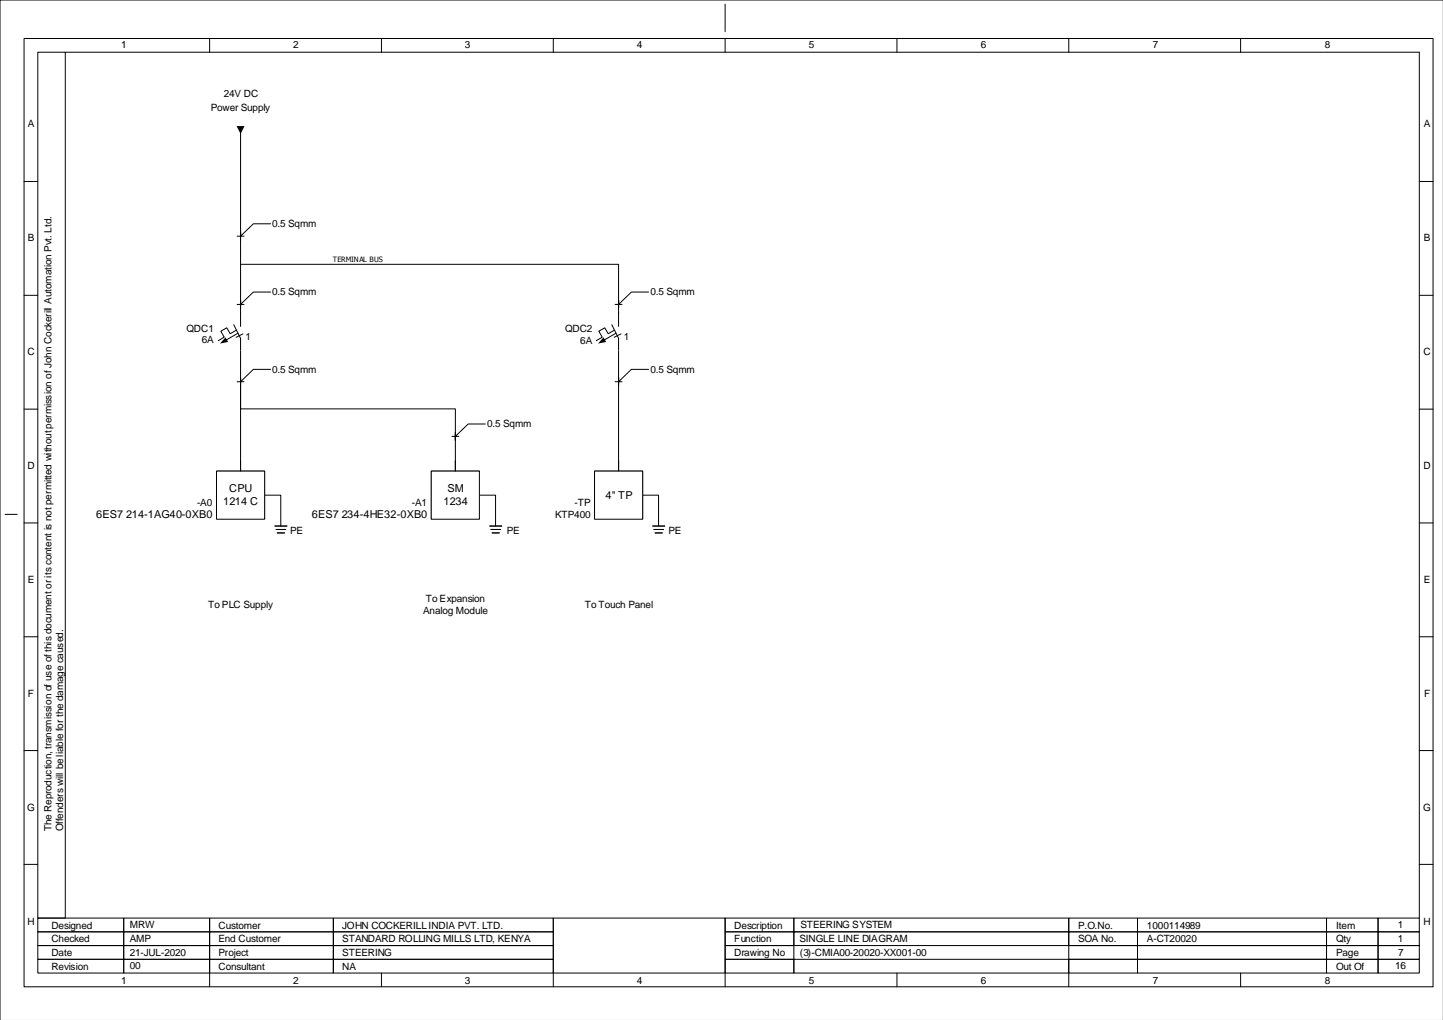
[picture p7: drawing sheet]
<svg xmlns="http://www.w3.org/2000/svg" width="420mm" height="297mm" viewBox="0 0 420 297" stroke-linecap="round" stroke-linejoin="round" font-family="sans-serif">
<g fill="none" stroke="#000" stroke-width=".29">
<path d="M419.9 0h-419.9v296.9M7 11.2h410v276h-410zM11 15.2h8v252h-8zM19 15.2h394v252M61 11.2v4M111 11.2v4M161 11.2v4M211 1.2v8M211 11.2v4M261 11.2v4M311 11.2v4M361 11.2v4"/>
<path d="M7 52.8h4M413 52.8h4M7 86h4M413 86h4M7 119.1h4M413 119.1h4M1.5 149.7h3.5M7 152.2h4M413 152.2h4M7 185.3h4M413 185.3h4M7 218.5h4"/>
<path d="M413 218.5h4M7 251.6h4M413 251.6h4M11 279.2h25v4h-25zM11 275.2h25v4h-25zM11 271.2h25v4h-25zM11 267.2h25v4h-25zM36 279.2h25v4h-25zM36 275.2h25v4h-25zM36 271.2h25v4h-25zM36 267.2h25v4h-25zM61 279.2h36v4h-36z"/>
<path d="M61 275.2h36v4h-36zM61 271.2h36v4h-36zM61 267.2h36v4h-36zM97 279.2h64v4h-64zM97 275.2h64v4h-64zM97 271.2h64v4h-64zM97 267.2h64v4h-64zM161 267.2h50v16h-50zM211 279.2h20v4h-20zM211 275.2h20v4h-20zM211 271.2h20v4h-20zM211 267.2h20v4h-20z"/>
<path d="M231 279.2h80v4h-80zM231 271.2h80v4h-80zM231 267.2h80v4h-80zM311 279.2h20v4h-20zM311 275.2h20v4h-20zM311 271.2h20v4h-20zM311 267.2h20v4h-20zM331 279.2h55v4h-55zM331 275.2h55v4h-55zM331 271.2h55v4h-55zM331 267.2h55v4h-55zM386 279.2h15v4h-15z"/>
<path d="M386 275.2h15v4h-15zM386 271.2h15v4h-15zM386 267.2h15v4h-15zM401 279.2h12v4h-12zM401 275.2h12v4h-12zM401 271.2h12v4h-12zM401 267.2h12v4h-12zM61 283.2v4M111 283.2v4M161 283.2v4M211 283.2v4M261 283.2v4"/>
<path d="M311 283.2v4M361 283.2v4"/>
</g>
<path d="M69 111.1h2zM70 110.1v2z" fill-rule="evenodd" fill="#fff"/>
<path d="M69 111.1h2zM70 110.1v2zM70 109.8v2.6M78.7 107.5h-5l-3.7 3.6" fill="none" stroke="#000" stroke-width=".29"/>
<path d="M79.1 105.8h12.9v3.4h-12.9z" fill-rule="evenodd" fill="#fff"/>
<path d="M70 39v52.1" fill="none" stroke="#000" stroke-width=".29"/>
<path d="M69 68.7h2zM70 67.7v2z" fill-rule="evenodd" fill="#fff"/>
<path d="M69 68.7h2zM70 67.7v2zM70 67.5v2.5M78.7 65.1h-5l-3.7 3.6" fill="none" stroke="#000" stroke-width=".29"/>
<g fill="#fff">
<path d="M79.1 63.4h12.9v3.4h-12.9z" fill-rule="evenodd"/>
<path d="M69 88.6h2zM70 87.6v2z" fill-rule="evenodd"/>
</g>
<path d="M69 88.6h2zM70 87.6v2zM70 87.3v2.6M78.7 85h-5l-3.7 3.6" fill="none" stroke="#000" stroke-width=".29"/>
<path d="M79.1 83.3h12.9v3.4h-12.9z" fill-rule="evenodd" fill="#fff"/>
<path d="M70 111.1v7.9h62.5v15.1M70 102v32.1" fill="none" stroke="#000" stroke-width=".29"/>
<path d="M179 111.1h2zM180 110.1v2z" fill-rule="evenodd" fill="#fff"/>
<path d="M179 111.1h2zM180 110.1v2zM180 109.8v2.6M188.7 107.5h-5l-3.7 3.6" fill="none" stroke="#000" stroke-width=".29"/>
<g fill="#fff">
<path d="M189.1 105.8h12.9v3.4h-12.9z" fill-rule="evenodd"/>
<path d="M179 88.6h2zM180 87.6v2z" fill-rule="evenodd"/>
</g>
<path d="M179 88.6h2zM180 87.6v2zM180 87.3v2.6M188.7 85h-5l-3.7 3.6" fill="none" stroke="#000" stroke-width=".29"/>
<path d="M189.1 83.3h12.9v3.4h-12.9z" fill-rule="evenodd" fill="#fff"/>
<path d="M180 102.1v32M77 144.1h4.7v9M80 153.1h3.5M80.3 154.1h2.8M80.7 155.1h2.1" fill="none" stroke="#000" stroke-width=".29"/>
<path d="M63 137.1h14v14h-14z" fill-rule="evenodd" fill="#fff"/>
<path d="M63 137.1h14v14h-14zM70 134.1v3" fill="none" stroke="#000" stroke-width=".29"/>
<path d="M63 137.1h14v14h-14z" fill-rule="evenodd" fill="#fff"/>
<path d="M70 37v2M63 137.1h14v14h-14zM70 134.1v3M139.5 144.1h4.7v9M142.5 153.1h3.5M142.9 154.1h2.8M143.2 155.1h2.1" fill="none" stroke="#000" stroke-width=".29"/>
<path d="M68.8 36.7h2.4l-1.2 2.3z" fill="#000"/>
<path d="M125.5 137.1h14v14h-14z" fill-rule="evenodd" fill="#fff"/>
<path d="M125.5 137.1h14v14h-14zM132.5 134.1v3" fill="none" stroke="#000" stroke-width=".29"/>
<path d="M125.5 137.1h14v14h-14z" fill-rule="evenodd" fill="#fff"/>
<path d="M70 76.9h110v14.2M125.5 137.1h14v14h-14zM132.5 134.1v3M187 144.1h4.6v9M189.9 153.1h3.5M190.3 154.1h2.8M190.6 155.1h2.1" fill="none" stroke="#000" stroke-width=".29"/>
<path d="M173 137.1h14v14h-14z" fill-rule="evenodd" fill="#fff"/>
<path d="M173 137.1h14v14h-14zM180 134.1v3" fill="none" stroke="#000" stroke-width=".29"/>
<path d="M173 137.1h14v14h-14z" fill-rule="evenodd" fill="#fff"/>
<path d="M173 137.1h14v14h-14zM180 134.1v3" fill="none" stroke="#000" stroke-width=".29"/>
<path d="M63 91h14v11h-14z" fill-rule="evenodd" fill="#fff"/>
<path d="M68 94.5l2 4v3.5M68.7 96.1l-1.7 1-1-1.7-1.8 1 1 1.7-1.7 1M69.2 97l-3.4 2M70 91.1v3.9M70.7 97.2l-2 1" fill="none" stroke="#000" stroke-width=".29"/>
<path d="M65.6 98.2l.8 1.3-2.4 .5z" fill="#000"/>
<path d="M63 91h14v11h-14z" fill-rule="evenodd" fill="#fff"/>
<path d="M68 94.5l2 4v3.5M68.7 96.1l-1.7 1-1-1.7-1.8 1 1 1.7-1.7 1M69.2 97l-3.4 2M70 91.1v3.9M70.7 97.2l-2 1" fill="none" stroke="#000" stroke-width=".29"/>
<path d="M65.6 98.2l.8 1.3-2.4 .5z" fill="#000"/>
<path d="M173 91h14v11h-14z" fill-rule="evenodd" fill="#fff"/>
<path d="M178 94.5l2 4M178.7 96.1l-1.7 1-1-1.7-1.8 1 1 1.7-1.7 1M179.2 97l-3.4 2M180 91.1v3.9M180 98.5v3.5M180.7 97.2l-2 1" fill="none" stroke="#000" stroke-width=".29"/>
<path d="M175.6 98.2l.8 1.3-2.4 .5z" fill="#000"/>
<path d="M173 91h14v11h-14z" fill-rule="evenodd" fill="#fff"/>
<path d="M178 94.5l2 4M178.7 96.1l-1.7 1-1-1.7-1.8 1 1 1.7-1.7 1M179.2 97l-3.4 2M180 91.1v3.9M180 98.5v3.5M180.7 97.2l-2 1" fill="none" stroke="#000" stroke-width=".29"/>
<path d="M175.6 98.2l.8 1.3-2.4 .5z" fill="#000"/>
<path d="M131.5 127h2zM132.5 126v2z" fill-rule="evenodd" fill="#fff"/>
<path d="M131.5 127h2zM132.5 126v2zM132.5 125.7v2.6M141.2 123.4h-5l-3.7 3.6" fill="none" stroke="#000" stroke-width=".29"/>
<path d="M141.6 121.7h12.9v3.4h-12.9z" fill-rule="evenodd" fill="#fff"/>
<g font-size="3.2">
<text x="66.7" y="143.3">CPU</text>
<text x="130.2" y="143.3">SM</text>
<text x="64.9" y="147.1">1214 C</text>
<text x="129" y="147.1">1234</text>
<text x="176.2" y="145.2">4&quot; TP</text>
<text x="28" y="150.9">6ES7 214-1AG40-0XB0</text>
<text x="90.7" y="150.9">6ES7 234-4HE32-0XB0</text>
</g>
<g font-size="2.9">
<text x="35.2" y="14.1">1</text>
<text x="85.3" y="14.1">2</text>
<text x="135.3" y="14.1">3</text>
<text x="185.3" y="14.1">4</text>
<text x="235.4" y="14.1">5</text>
<text x="285.4" y="14.1">6</text>
<text x="335.4" y="14.1">7</text>
<text x="385.5" y="14.1">8</text>
<text x="65.1" y="28.3">24V DC</text>
<text x="61.3" y="32.3">Power Supply</text>
<text x="8.1" y="37">A</text>
<text x="414.3" y="37">A</text>
<text x="8.1" y="70.2">B</text>
<text x="79.2" y="66">0.5 Sqmm</text>
<text x="414.3" y="70.2">B</text>
<text x="79.2" y="85.9">0.5 Sqmm</text>
<text x="189.2" y="85.9">0.5 Sqmm</text>
<text x="54.3" y="96.5">QDC1</text>
<text x="58.7" y="99.9">6A</text>
<text x="71.5" y="99">1</text>
<text x="164.5" y="96.6">QDC2</text>
<text x="168.9" y="100">6A</text>
<text x="181.5" y="99">1</text>
<text x="8" y="103.3">C</text>
<text x="414.2" y="103.3">C</text>
<text x="79.2" y="108.4">0.5 Sqmm</text>
<text x="189.2" y="108.4">0.5 Sqmm</text>
<text x="141.7" y="124.4">0.5 Sqmm</text>
<text x="8" y="136.5">D</text>
<text x="414.2" y="136.5">D</text>
<text x="57.3" y="147.2">-A0</text>
<text x="119.9" y="147.2">-A1</text>
<text x="167.2" y="147.4">-TP</text>
<text x="84.4" y="155.5">PE</text>
<text x="147.5" y="155.5">PE</text>
<text x="161.5" y="150.8">KTP400</text>
<text x="194.5" y="155.5">PE</text>
<text x="8.1" y="169.6">E</text>
<text x="414.3" y="169.6">E</text>
<text x="60.5" y="177">To PLC Supply</text>
<text x="123.2" y="178.7">Analog Module</text>
<text x="123.9" y="175.3">To Expansion</text>
<text x="170.1" y="177">To Touch Panel</text>
<text x="8.1" y="202.8">F</text>
<text x="414.4" y="202.8">F</text>
<text x="7.9" y="235.9">G</text>
<text x="414.2" y="235.9">G</text>
<text x="15" y="241.9" transform="rotate(-90 15 241.9)">The Reproduction, transmission of use of this document or its content is not permitted without permission of John Cockerill Automation Pvt. Ltd.</text>
<text x="18.4" y="241.9" transform="rotate(-90 18.4 241.9)">Offenders will be liable for the damage caused.</text>
<text x="8" y="269.1">H</text>
<text x="414.2" y="269.1">H</text>
<text x="15" y="274.3">Checked</text>
<text x="15" y="270.3">Designed</text>
<text x="37.8" y="270.1">MRW</text>
<text x="37.8" y="274.2">AMP</text>
<text x="63.6" y="274.3">End Customer</text>
<text x="63.6" y="270.3">Customer</text>
<text x="99.6" y="274.3">STANDARD ROLLING MILLS LTD, KENYA</text>
<text x="99.6" y="270.3">JOHN COCKERILL INDIA PVT. LTD.</text>
<text x="213.7" y="274.3">Function</text>
<text x="213.7" y="270.3">Description</text>
<text x="232.6" y="274.2">SINGLE LINE DIAGRAM</text>
<text x="232.9" y="270.1">STEERING SYSTEM</text>
<text x="313.7" y="274.3">SOA No.</text>
<text x="313.7" y="270.3">P.O.No.</text>
<text x="333.8" y="274.3">A-CT20020</text>
<text x="333.8" y="270.3">1000114989</text>
<text x="388.8" y="274.3">Qty</text>
<text x="388.8" y="270.3">Item</text>
<text x="406.7" y="274.2">1</text>
<text x="406.7" y="270.1">1</text>
<text x="15" y="278.3">Date</text>
<text x="37.8" y="278.2">21-JUL-2020</text>
<text x="63.6" y="278.3">Project</text>
<text x="99.6" y="278.3">STEERING</text>
<text x="213.7" y="278.3">Drawing No</text>
<text x="232.7" y="278.2">(3)-CMIA00-20020-XX001-00</text>
<text x="388.8" y="278.3">Page</text>
<text x="406.8" y="278.2">7</text>
<text x="15" y="282.3">Revision</text>
<text x="35.2" y="286.3">1</text>
<text x="37.8" y="282.2">00</text>
<text x="63.6" y="282.3">Consultant</text>
<text x="85.3" y="286.3">2</text>
<text x="99.6" y="282.3">NA</text>
<text x="135.3" y="286.3">3</text>
<text x="185.3" y="286.3">4</text>
<text x="235.4" y="286.3">5</text>
<text x="285.4" y="286.3">6</text>
<text x="335.4" y="286.3">7</text>
<text x="385.5" y="286.3">8</text>
<text x="388.8" y="282.3">Out Of</text>
<text x="405.9" y="282.2">16</text>
</g>
<text font-size="2.1" x="96.9" y="76.2">TERMINAL BUS</text>
</svg>
